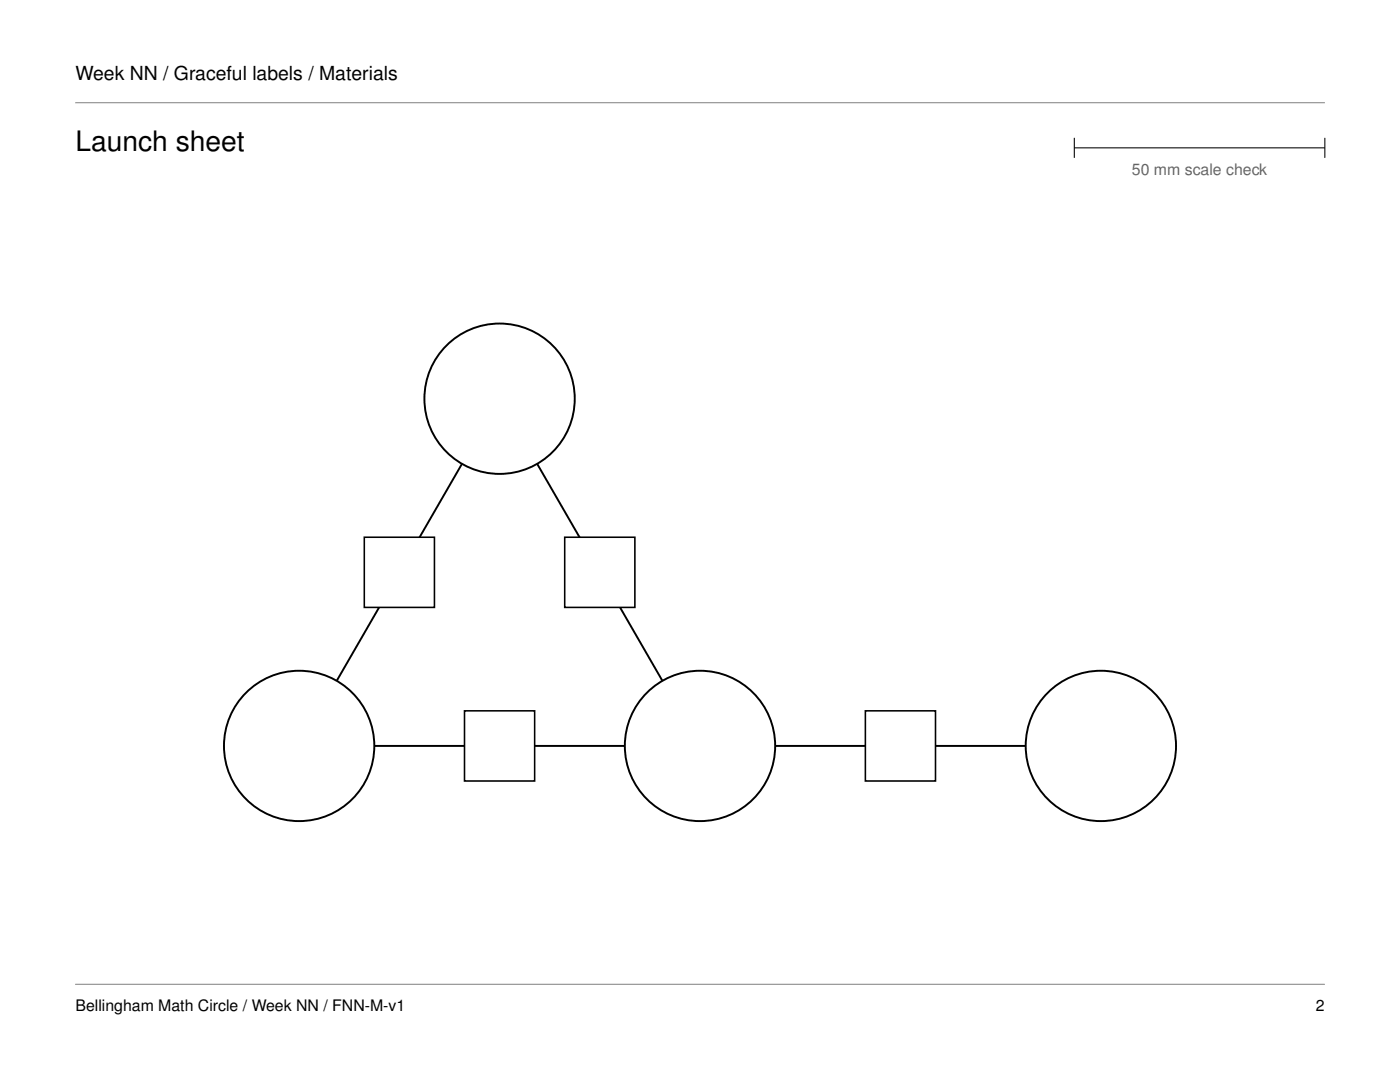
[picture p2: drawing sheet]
<svg xmlns="http://www.w3.org/2000/svg" width="279mm" height="216mm" viewBox="0 0 279 216" stroke-linecap="round" stroke-linejoin="round" font-family="sans-serif">
<path d="M15 20.5h249.4" fill="none" stroke="#808080" stroke-width=".2"/>
<path d="M214.4 29.5h50M214.4 27.5v4M264.4 27.5v4" fill="none" stroke="#000" stroke-width=".21"/>
<path d="M139.7 148.8l-40-69.2-40 69.2h160" fill="none" stroke="#000" stroke-width=".39"/>
<g fill="#fff" stroke="#000" stroke-width=".32">
<path d="M72.7 107.2h14v14h-14z"/>
<path d="M92.7 141.8h14v14h-14z"/>
<path d="M112.7 107.2h14v14h-14z"/>
<path d="M172.7 141.8h14v14h-14z"/>
</g>
<g fill="#fff" stroke="#000" stroke-width=".39">
<circle cx="99.7" cy="79.6" r="15"/>
<circle cx="59.7" cy="148.8" r="15"/>
<circle cx="139.7" cy="148.8" r="15"/>
<circle cx="219.7" cy="148.8" r="15"/>
</g>
<path d="M15 196.4h249.4" fill="none" stroke="#808080" stroke-width=".2"/>
<text font-size="5.6" x="15.1" y="30.1">Launch sheet</text>
<text font-size="3.9" x="15.1" y="15.9">Week NN / Graceful labels / Materials</text>
<text font-size="3.2" fill="#666" x="225.9" y="34.8">50 mm scale check</text>
<g font-size="3.2">
<text x="15.1" y="201.8">Bellingham Math Circle / Week NN / FNN-M-v1</text>
<text x="262.6" y="201.7">2</text>
</g>
</svg>
